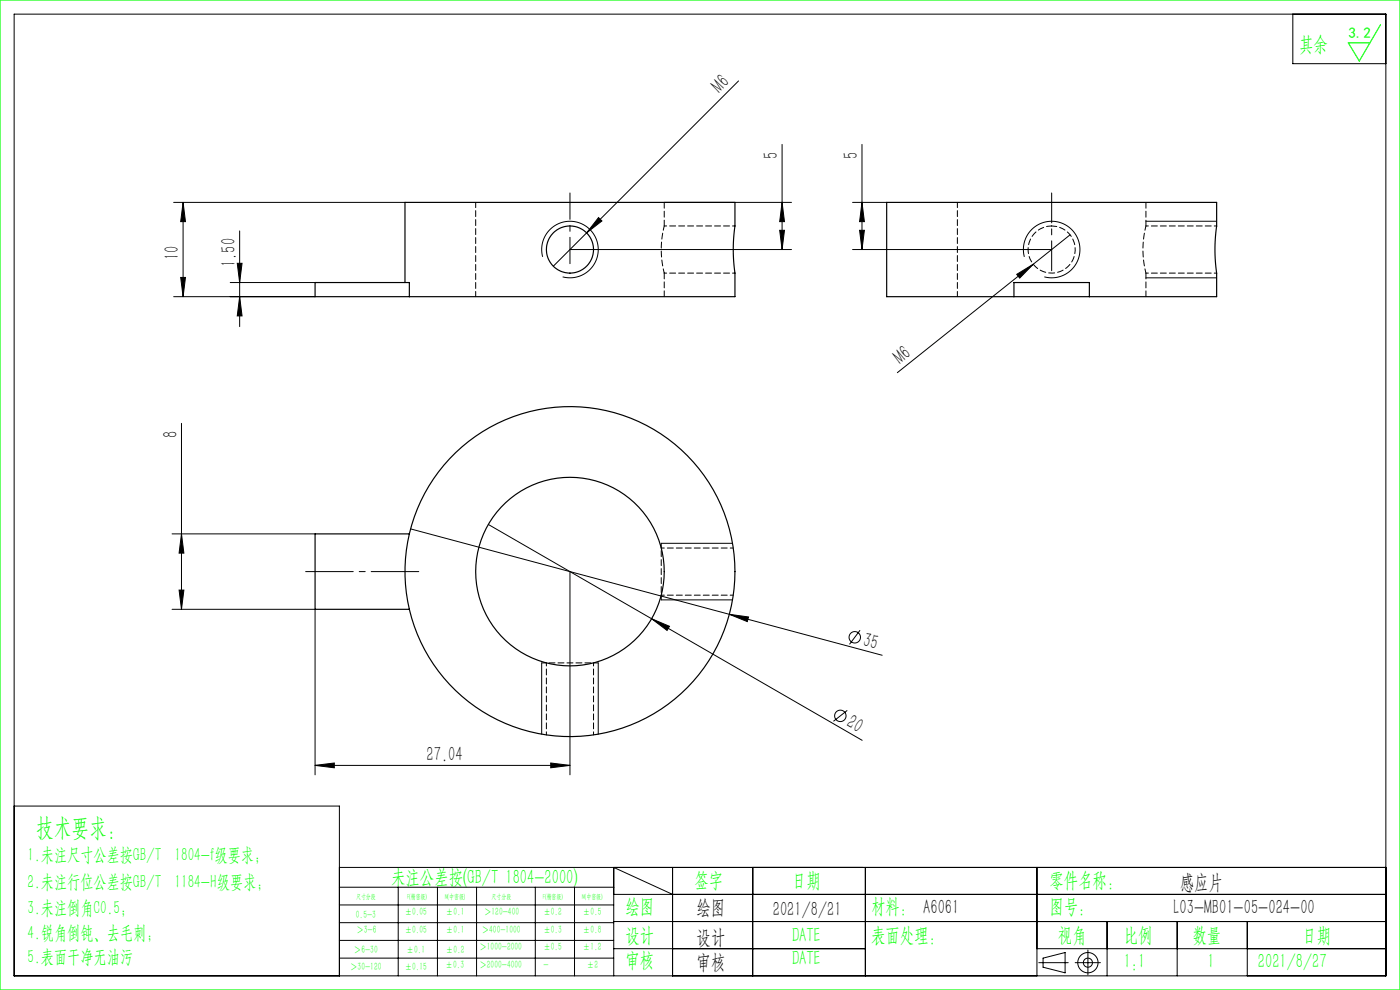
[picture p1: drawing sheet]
<svg xmlns="http://www.w3.org/2000/svg" width="297mm" height="210mm" viewBox="0 0 297 210" stroke-linecap="round" stroke-linejoin="round" font-family="sans-serif">
<g fill="none" stroke="#000" stroke-width=".21">
<path d="M3 3h291v204h-291zM156.7 17.2l-39.3 39.3M274.3 3v10.5h19.7M165.9 30.6v22.3M182.9 30.6v22.3M36.8 42.9h49.1M38.3 58.9h1l-.5 4zM38.8 42.9v20M38.8 42.9l.5 4.1h-1zM48.8 59.9h18M50.3 55.9h1l-.5 4zM50.8 49v20.3"/>
<path d="M115.1 54.5a6 6 0 0 1 5.3-7.5 6 6 0 0 1 6.5 6.5 6 6 0 0 1-7.5 5.2M120.9 52.9h47M127 46.2l.7 .7-3.3 2.5zM140.9 42.9h27M165.4 48.9h1l-.5 4zM165.9 42.9l.5 4.1h-1zM180.9 52.9h42.2M180.9 42.9h7.2M182.4 48.9h1l-.5 4zM182.9 42.9l.5 4.1h-1zM215.7 58.2l3.5-2.1-2.9 2.9zM217.3 54.5a6 6 0 0 1 5.3-7.5 6 6 0 0 1 6.5 6.5 6 6 0 0 1-7.6 5.2"/>
<path d="M227 49.8l-36.6 29.3M243.1 58.9h15M243.1 46.9h15M36.8 62.9h30M50.8 62.9l.5 4.1h-1zM38.5 89.8v39.4M36.5 113.2h30.3M38.5 113.2l.5 4.1h-1zM87.1 112.2l67.6 18.1M103.6 111.2l34.6 20M140.3 115.2h15.1M36.5 129.2h30.3v35.2"/>
<path d="M38 125.2h1l-.5 4zM120.9 121.2v43.2M138.2 131.2l3.8 1.6-.5 .9zM138.2 131.2l44.7 25.8M140.3 127.2h15.1M154.7 130.3l4.1 .6-.3 1zM154.7 130.3l32.4 8.7M182.5 133.7l-2.3 3M114.9 140.6v15.1M126.9 140.6v15.1M179.7 150.7l-2.9 2.3M3 171h69v36"/>
<path d="M66.8 162.4l4.1-.5v1zM66.8 162.4h54.1M116.8 161.9l4.1 .5-4.1 .5zM72 184h222M72 188.2h58.2M72 192h58.2M72 195.7h58.2M72 199.5h58.2M84.5 188.2v18.8M92.8 188.2v18.8M101.1 188.2v18.8M113.6 188.2v18.8"/>
<path d="M121.9 188.2v18.8M130.2 189.7h163.8M130.2 195.5h163.8M142.7 189.7l-12.5-5.7v23M142.7 184v23M159.7 184v23M183.6 184v23M220 184v23M234.9 195.5v11.5M249.7 195.5v11.5M264.6 195.5v11.5M72 203.2h58.2"/>
<path d="M130.2 201.2h53.4M220 201.2h74M220.4 204.2h6.2M221.3 203.2l4.7-1.1v4.3l-4.7-1.2zM228.1 204.2h5.3M230.8 201.5v5.3"/>
<circle cx="181.3" cy="135.2" r="1.21"/>
<circle cx="178.3" cy="151.8" r="1.21"/>
<circle cx="230.8" cy="204.2" r="2.15"/>
<circle cx="230.8" cy="204.2" r=".96"/>
</g>
<path d="M64.8 121.2h24" fill="none" stroke="#000" stroke-width=".21" stroke-dasharray="30.5 1.3 1.3 1.3" stroke-dashoffset="20.4"/>
<path d="M223.1 57.4v-16.5" fill="none" stroke="#000" stroke-width=".21" stroke-dasharray="30.5 1.3 1.3 1.3" stroke-dashoffset="24.1"/>
<path d="M120.9 55.9v-15" fill="none" stroke="#000" stroke-width=".21" stroke-dasharray="30.5 1.3 1.3 1.3" stroke-dashoffset="24.9"/>
<path d="M0 0h297v210h-297zM292.9 5.2l-4.5 7.7-2.4-3.8h4.6" fill="none" stroke="#0f0" stroke-width=".25"/>
<path d="M140.9 57.9a20 20 0 0 1 0-9.8v-.2M243.1 57.9a20 20 0 0 1 0-10M140.3 115.2v12M126.9 140.6h-12" fill="none" stroke="#000" stroke-width=".21" stroke-dasharray="1.3 .6" stroke-dashoffset=".3"/>
<g fill="#000">
<path d="M127 46.2l.7 .7-3.3 2.5zM215.7 58.2l3.5-2.1-2.9 2.9zM138.2 131.2l3.8 1.6-.5 .9zM154.7 130.3l4.1 .6-.3 1z"/>
<path d="M38.8 42.9l.5 4.1h-1zM38.3 58.9h1l-.5 4zM50.3 55.9h1l-.5 4zM50.8 62.9l.5 4.1h-1zM38.5 113.2l.5 4.1h-1zM38 125.2h1l-.5 4z"/>
<path d="M165.4 48.9h1l-.5 4zM165.9 42.9l.5 4.1h-1zM182.4 48.9h1l-.5 4zM182.9 42.9l.5 4.1h-1z"/>
<path d="M66.8 162.4l4.1-.5v1zM116.8 161.9l4.1 .5-4.1 .5z"/>
</g>
<g fill="none" stroke="#000" stroke-width=".25">
<path d="M66.8 59.9h20v3h-20zM85.9 59.9v-17h70v5.3a35 35 0 0 0 0 9.7v5h-69.1M215.1 62.9h-27v-20h70v5.4a35 35 0 0 0 0 9.6v5h-27M215.1 62.9v-3h16v3M215.1 62.9h16M86.8 113.2h-20v16h20"/>
<circle cx="120.9" cy="52.9" r="5"/>
<circle cx="120.9" cy="121.2" r="20"/>
<circle cx="120.9" cy="121.2" r="35"/>
</g>
<path d="M100.9 42.9v20M203.1 42.9v20M223.1 47.9a5 5 0 0 0-4.5 7.2 5 5 0 0 0 8.4 .9 5 5 0 0 0-2.9-8l-1-.1" fill="none" stroke="#000" stroke-width=".21" stroke-dasharray="1.3 .6" stroke-dashoffset=".2"/>
<path d="M140.9 47.9v-5M243.1 47.9v-5M140.9 62.9v-5M243.1 62.9v-5" fill="none" stroke="#000" stroke-width=".21" stroke-dasharray="1.3 .6"/>
<path d="M140.9 57.9h15M155.9 47.9h-15M243.1 57.9h15M258.1 47.9h-15" fill="none" stroke="#000" stroke-width=".21" stroke-dasharray="1.3 .6" stroke-dashoffset=".8"/>
<path d="M155.6 116.2h-15.3M140.3 126.2h15.3M115.9 140.6v15.3M125.9 155.9v-15.3" fill="none" stroke="#000" stroke-width=".21" stroke-dasharray="1.3 .6" stroke-dashoffset=".6"/>
<text font-size="5.4" fill="#0f0" x="7.7" y="177.2">技术要求：</text>
<g font-size="4.4" fill="#0f0">
<text x="275.6" y="10.8">其余</text>
<text x="83" y="187.5">未注公差按(GB/T 1804-2000)</text>
<text x="147.3" y="188">签字</text>
<text x="168" y="188">日期</text>
<text x="222.6" y="188">零件名称：</text>
<text x="132.7" y="193.6">绘图</text>
<text x="184.8" y="193.6">材料： A6061</text>
<text x="222.6" y="193.6">图号：</text>
<text x="132.7" y="199.8">设计</text>
<text x="168" y="199.8">DATE</text>
<text x="184.8" y="199.8">表面处理：</text>
<text x="224.4" y="199.8">视角</text>
<text x="238.4" y="199.8">比例</text>
<text x="253" y="199.8">数量</text>
<text x="276.3" y="199.8">日期</text>
<text x="132.7" y="205.1">审核</text>
<text x="168" y="204.6">DATE</text>
<text x="238.4" y="205.3">1:1</text>
<text x="256.2" y="205.3">1</text>
<text x="266.9" y="205.3">2021/8/27</text>
</g>
<g font-size="4.4">
<text x="152.7" y="19.9" transform="rotate(-45 152.7 19.9)">M6</text>
<text x="165" y="33.7" transform="rotate(-90 165 33.7)">5</text>
<text x="182" y="33.7" transform="rotate(-90 182 33.7)">5</text>
<text x="38" y="55.1" transform="rotate(-90 38 55.1)">10</text>
<text x="50" y="56.7" transform="rotate(-90 50 56.7)">1.50</text>
<text x="191" y="77.4" transform="rotate(-39 191 77.4)">M6</text>
<text x="37.6" y="92.9" transform="rotate(-90 37.6 92.9)">8</text>
<text x="182.9" y="137" transform="rotate(15 182.9 137)">35</text>
<text x="179.4" y="154" transform="rotate(30 179.4 154)">20</text>
<text x="90.5" y="161.5">27.04</text>
<text x="250.3" y="188.6">感应片</text>
<text x="147.8" y="194">绘图</text>
<text x="163.9" y="194.3">2021/8/21</text>
<text x="249" y="194">L03-MB01-05-024-00</text>
<text x="147.8" y="200.2">设计</text>
<text x="147.8" y="205.5">审核</text>
</g>
<g font-size="4" fill="#0f0">
<text x="5.9" y="182.6">1.未注尺寸公差按GB/T 1804-f级要求；</text>
<text x="5.9" y="188.4">2.未注行位公差按GB/T 1184-H级要求；</text>
<text x="5.9" y="193.9">3.未注倒角C0.5；</text>
<text x="5.9" y="199.2">4.锐角倒钝、去毛刺；</text>
<text x="5.9" y="204.2">5.表面干净无油污</text>
</g>
<text font-size="3.2" fill="#0f0" x="286.1" y="8">3.2</text>
<g font-size="2.3" fill="#0f0">
<text x="75.5" y="194.7">0.5-3</text>
<text x="75.6" y="198">＞3-6</text>
<text x="85.9" y="194.2">±0.05</text>
<text x="85.9" y="198">±0.05</text>
<text x="94.6" y="194.2">±0.1</text>
<text x="94.6" y="198">±0.1</text>
<text x="102.2" y="198">＞400-1000</text>
<text x="102.7" y="194.2">＞120-400</text>
<text x="115.3" y="194.2">±0.2</text>
<text x="115.3" y="198">±0.3</text>
<text x="123.7" y="194.2">±0.5</text>
<text x="123.7" y="198">±0.8</text>
<text x="75.1" y="202.2">＞6-30</text>
<text x="86.3" y="202.2">±0.1</text>
<text x="94.6" y="202.2">±0.2</text>
<text x="101.7" y="201.6">＞1000-2000</text>
<text x="115.3" y="201.6">±0.5</text>
<text x="123.7" y="201.6">±1.2</text>
<text x="74.3" y="205.8">＞30-120</text>
<text x="85.9" y="205.8">±0.15</text>
<text x="94.5" y="205.4">±0.3</text>
<text x="101.7" y="205.4">＞2000-4000</text>
<text x="115.3" y="205.4">-</text>
<text x="124.5" y="205.4">±2</text>
</g>
<g font-size="1.5" fill="#0f0">
<text x="75.5" y="190.6">尺寸分段</text>
<text x="86.4" y="190.6">F(精密级)</text>
<text x="94.4" y="190.6">M(中密级)</text>
<text x="104.3" y="190.6">尺寸分段</text>
<text x="115.2" y="190.6">F(精密级)</text>
<text x="123.5" y="190.6">M(中密级)</text>
</g>
</svg>
